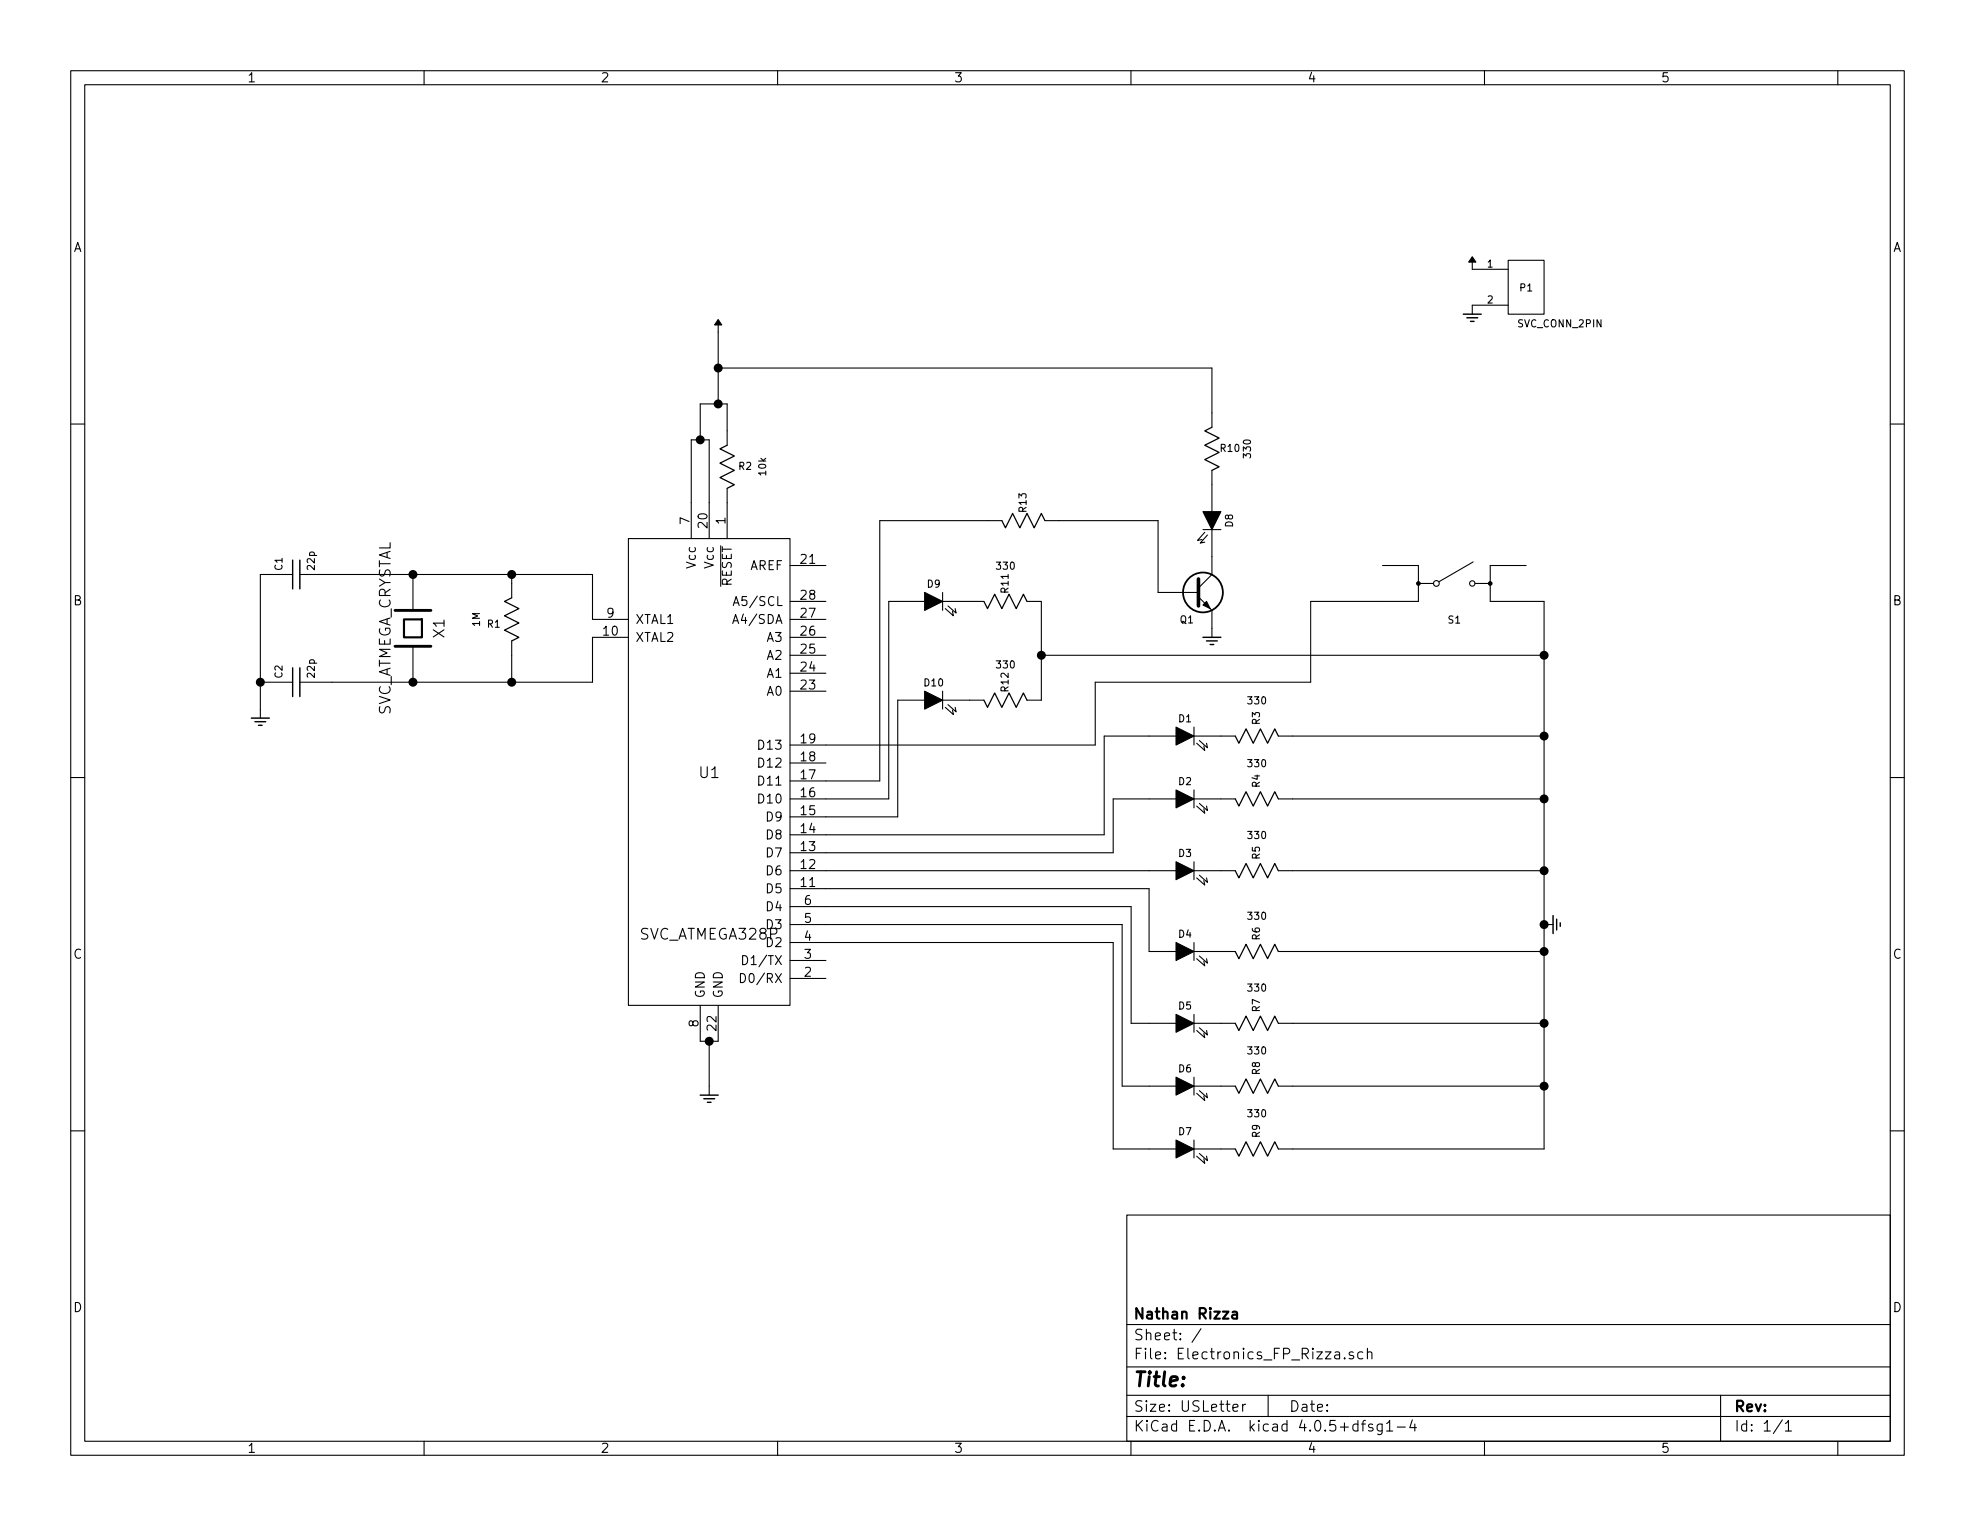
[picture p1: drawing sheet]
EESchema Schematic File Version 2
LIBS:power
LIBS:device
LIBS:transistors
LIBS:conn
LIBS:linear
LIBS:regul
LIBS:74xx
LIBS:cmos4000
LIBS:adc-dac
LIBS:memory
LIBS:xilinx
LIBS:microcontrollers
LIBS:dsp
LIBS:microchip
LIBS:analog_switches
LIBS:motorola
LIBS:texas
LIBS:intel
LIBS:audio
LIBS:interface
LIBS:digital-audio
LIBS:philips
LIBS:display
LIBS:cypress
LIBS:siliconi
LIBS:opto
LIBS:atmel
LIBS:contrib
LIBS:valves
LIBS:svc
LIBS:Electronics_FP_Rizza-cache
EELAYER 25 0
EELAYER END
$Descr USLetter 11000 8500
encoding utf-8
Sheet 1 1
Title ""
Date ""
Rev ""
Comp "Nathan Rizza"
Comment1 ""
Comment2 ""
Comment3 ""
Comment4 ""
$EndDescr
$Comp
L SVC_LED D1
U 1 1
P 6600 4100
F 0 "D1" H 6600 4200 40  0000 C CNN
F 1 "SVC_LED" H 6600 4000 40  0001 C CNN
F 2 "Electronics_Lab_Footprints:SM1206" H 6600 4100 60  0001 C CNN
F 3 "" H 6600 4100 60  0000 C CNN
	1    6600 4100
	1    0    0    -1  
$EndComp
$Comp
L SVC_LED D3
U 1 1
P 6600 4850
F 0 "D3" H 6600 4950 40  0000 C CNN
F 1 "SVC_LED" H 6600 4750 40  0001 C CNN
F 2 "Electronics_Lab_Footprints:SM1206" H 6600 4850 60  0001 C CNN
F 3 "" H 6600 4850 60  0000 C CNN
	1    6600 4850
	1    0    0    -1  
$EndComp
$Comp
L SVC_LED D4
U 1 1
P 6600 5300
F 0 "D4" H 6600 5400 40  0000 C CNN
F 1 "SVC_LED" H 6600 5200 40  0001 C CNN
F 2 "Electronics_Lab_Footprints:SM1206" H 6600 5300 60  0001 C CNN
F 3 "" H 6600 5300 60  0000 C CNN
	1    6600 5300
	1    0    0    -1  
$EndComp
$Comp
L SVC_LED D5
U 1 1
P 6600 5700
F 0 "D5" H 6600 5800 40  0000 C CNN
F 1 "SVC_LED" H 6600 5600 40  0001 C CNN
F 2 "Electronics_Lab_Footprints:SM1206" H 6600 5700 60  0001 C CNN
F 3 "" H 6600 5700 60  0000 C CNN
	1    6600 5700
	1    0    0    -1  
$EndComp
$Comp
L SVC_LED D6
U 1 1
P 6600 6050
F 0 "D6" H 6600 6150 40  0000 C CNN
F 1 "SVC_LED" H 6600 5950 40  0001 C CNN
F 2 "Electronics_Lab_Footprints:SM1206" H 6600 6050 60  0001 C CNN
F 3 "" H 6600 6050 60  0000 C CNN
	1    6600 6050
	1    0    0    -1  
$EndComp
$Comp
L SVC_LED D7
U 1 1
P 6600 6400
F 0 "D7" H 6600 6500 40  0000 C CNN
F 1 "SVC_LED" H 6600 6300 40  0001 C CNN
F 2 "Electronics_Lab_Footprints:SM1206" H 6600 6400 60  0001 C CNN
F 3 "" H 6600 6400 60  0000 C CNN
	1    6600 6400
	1    0    0    -1  
$EndComp
$Comp
L SVC_ATMEGA328P U1
U 1 1
P 3950 4300
F 0 "U1" H 3950 4300 60  0000 C CNN
F 1 "SVC_ATMEGA328P" H 3950 3400 60  0000 C CNN
F 2 "Electronics_Lab_Footprints:SM_DIP28-300" H 3950 3800 60  0001 C CNN
F 3 "" H 3950 3800 60  0001 C CNN
	1    3950 4300
	1    0    0    -1  
$EndComp
$Comp
L SVC_R R3
U 1 1
P 7000 4100
F 0 "R3" H 6900 4100 40  0000 C CNN
F 1 "330" V 6800 4100 40  0000 C CNN
F 2 "Electronics_Lab_Footprints:SM1206" V 6930 4100 30  0001 C CNN
F 3 "" H 7000 4100 30  0000 C CNN
	1    7000 4100
	0    1    1    0   
$EndComp
$Comp
L SVC_BUTTON_SWITCH S1
U 1 1
P 8100 3250
F 0 "S1" H 8100 3050 40  0000 C CNN
F 1 "SVC_BUTTON_SWITCH" H 8100 3450 40  0001 C CNN
F 2 "Electronics_Lab_Footprints:BUTTON-SWITCH-SPST" V 8100 3250 60  0001 C CNN
F 3 "" V 8100 3250 60  0000 C CNN
	1    8100 3250
	1    0    0    -1  
$EndComp
$Comp
L SVC_LED D2
U 1 1
P 6600 4450
F 0 "D2" H 6600 4550 40  0000 C CNN
F 1 "SVC_LED" H 6600 4350 40  0001 C CNN
F 2 "Electronics_Lab_Footprints:SM1206" H 6600 4450 60  0001 C CNN
F 3 "" H 6600 4450 60  0000 C CNN
	1    6600 4450
	1    0    0    -1  
$EndComp
$Comp
L SVC_R R4
U 1 1
P 7000 4450
F 0 "R4" H 6900 4450 40  0000 C CNN
F 1 "330" V 6800 4450 40  0000 C CNN
F 2 "Electronics_Lab_Footprints:SM1206" V 6930 4450 30  0001 C CNN
F 3 "" H 7000 4450 30  0000 C CNN
	1    7000 4450
	0    1    1    0   
$EndComp
$Comp
L SVC_R R5
U 1 1
P 7000 4850
F 0 "R5" H 6900 4850 40  0000 C CNN
F 1 "330" V 6800 4850 40  0000 C CNN
F 2 "Electronics_Lab_Footprints:SM1206" V 6930 4850 30  0001 C CNN
F 3 "" H 7000 4850 30  0000 C CNN
	1    7000 4850
	0    1    1    0   
$EndComp
$Comp
L SVC_R R6
U 1 1
P 7000 5300
F 0 "R6" H 6900 5300 40  0000 C CNN
F 1 "330" V 6800 5300 40  0000 C CNN
F 2 "Electronics_Lab_Footprints:SM1206" V 6930 5300 30  0001 C CNN
F 3 "" H 7000 5300 30  0000 C CNN
	1    7000 5300
	0    1    1    0   
$EndComp
$Comp
L SVC_R R7
U 1 1
P 7000 5700
F 0 "R7" H 6900 5700 40  0000 C CNN
F 1 "330" V 6800 5700 40  0000 C CNN
F 2 "Electronics_Lab_Footprints:SM1206" V 6930 5700 30  0001 C CNN
F 3 "" H 7000 5700 30  0000 C CNN
	1    7000 5700
	0    1    1    0   
$EndComp
$Comp
L SVC_R R8
U 1 1
P 7000 6050
F 0 "R8" H 6900 6050 40  0000 C CNN
F 1 "330" V 6800 6050 40  0000 C CNN
F 2 "Electronics_Lab_Footprints:SM1206" V 6930 6050 30  0001 C CNN
F 3 "" H 7000 6050 30  0000 C CNN
	1    7000 6050
	0    1    1    0   
$EndComp
$Comp
L SVC_R R9
U 1 1
P 7000 6400
F 0 "R9" H 6900 6400 40  0000 C CNN
F 1 "330" V 6800 6400 40  0000 C CNN
F 2 "Electronics_Lab_Footprints:SM1206" V 6930 6400 30  0001 C CNN
F 3 "" H 7000 6400 30  0000 C CNN
	1    7000 6400
	0    1    1    0   
$EndComp
$Comp
L SVC_R R2
U 1 1
P 4050 2600
F 0 "R2" H 3950 2600 40  0000 C CNN
F 1 "10k" V 3850 2600 40  0000 C CNN
F 2 "Electronics_Lab_Footprints:SM1206" V 3980 2600 30  0001 C CNN
F 3 "" H 4050 2600 30  0000 C CNN
	1    4050 2600
	-1   0    0    1   
$EndComp
$Comp
L SVC_GND #GND01
U 1 1
P 3950 6100
F 0 "#GND01" H 4100 6100 40  0001 C CNN
F 1 "SVC_GND" H 3950 6000 40  0001 C CNN
F 2 "" H 3950 6100 60  0000 C CNN
F 3 "" H 3950 6100 60  0000 C CNN
	1    3950 6100
	1    0    0    -1  
$EndComp
$Comp
L SVC_VCC #VCC02
U 1 1
P 4000 1850
F 0 "#VCC02" H 4000 1960 40  0001 C CNN
F 1 "SVC_VCC" H 4200 1900 40  0001 C CNN
F 2 "" H 4000 1850 60  0001 C CNN
F 3 "" H 4000 1850 60  0001 C CNN
	1    4000 1850
	1    0    0    -1  
$EndComp
$Comp
L SVC_C C1
U 1 1
P 1650 3200
F 0 "C1" H 1670 3300 40  0000 L CNN
F 1 "22p" H 1670 3120 40  0000 L CNN
F 2 "Electronics_Lab_Footprints:SM1206" H 1688 3050 30  0001 C CNN
F 3 "" H 1650 3200 60  0000 C CNN
	1    1650 3200
	0    -1   -1   0   
$EndComp
$Comp
L SVC_C C2
U 1 1
P 1650 3800
F 0 "C2" H 1670 3900 40  0000 L CNN
F 1 "22p" H 1670 3720 40  0000 L CNN
F 2 "Electronics_Lab_Footprints:SM1206" H 1688 3650 30  0001 C CNN
F 3 "" H 1650 3800 60  0000 C CNN
	1    1650 3800
	0    -1   -1   0   
$EndComp
$Comp
L SVC_ATMEGA_CRYSTAL X1
U 1 1
P 2300 3500
F 0 "X1" H 2300 3650 60  0000 C CNN
F 1 "SVC_ATMEGA_CRYSTAL" H 2300 3350 60  0000 C CNN
F 2 "Electronics_Lab_Footprints:crystal_16MHz" H 2300 3500 60  0001 C CNN
F 3 "" H 2300 3500 60  0000 C CNN
	1    2300 3500
	0    1    1    0   
$EndComp
$Comp
L SVC_R R1
U 1 1
P 2850 3450
F 0 "R1" H 2750 3450 40  0000 C TNN
F 1 "1M" V 2650 3450 40  0000 C CNN
F 2 "Electronics_Lab_Footprints:SM1206" V 2780 3450 30  0001 C CNN
F 3 "" H 2850 3450 30  0000 C CNN
	1    2850 3450
	1    0    0    -1  
$EndComp
$Comp
L SVC_GND #GND03
U 1 1
P 1450 4000
F 0 "#GND03" H 1600 4000 40  0001 C CNN
F 1 "SVC_GND" H 1450 3900 40  0001 C CNN
F 2 "" H 1450 4000 60  0000 C CNN
F 3 "" H 1450 4000 60  0000 C CNN
	1    1450 4000
	1    0    0    -1  
$EndComp
$Comp
L SVC_CONN_2PIN P1
U 1 1
P 8500 1600
F 0 "P1" H 8500 1600 40  0000 C CNN
F 1 "SVC_CONN_2PIN" H 8450 1400 40  0000 L CNN
F 2 "Electronics_Lab_Footprints:2-PIN-Power" H 8500 1600 60  0001 C CNN
F 3 "" H 8500 1600 60  0001 C CNN
	1    8500 1600
	1    0    0    -1  
$EndComp
$Comp
L SVC_VCC #VCC04
U 1 1
P 8200 1500
F 0 "#VCC04" H 8200 1610 40  0001 C CNN
F 1 "SVC_VCC" H 8400 1550 40  0001 C CNN
F 2 "" H 8200 1500 60  0001 C CNN
F 3 "" H 8200 1500 60  0001 C CNN
	1    8200 1500
	1    0    0    -1  
$EndComp
$Comp
L SVC_GND #GND05
U 1 1
P 8200 1750
F 0 "#GND05" H 8350 1750 40  0001 C CNN
F 1 "SVC_GND" H 8200 1650 40  0001 C CNN
F 2 "" H 8200 1750 60  0000 C CNN
F 3 "" H 8200 1750 60  0000 C CNN
	1    8200 1750
	1    0    0    -1  
$EndComp
$Comp
L SVC_LED D8
U 1 1
P 6750 2900
F 0 "D8" H 6750 3000 40  0000 C CNN
F 1 "SVC_LED" H 6750 2800 40  0001 C CNN
F 2 "Electronics_Lab_Footprints:SM1206" H 6750 2900 60  0001 C CNN
F 3 "" H 6750 2900 60  0000 C CNN
	1    6750 2900
	0    1    1    0   
$EndComp
$Comp
L SVC_LED D9
U 1 1
P 5200 3350
F 0 "D9" H 5200 3450 40  0000 C CNN
F 1 "SVC_LED" H 5200 3250 40  0001 C CNN
F 2 "Electronics_Lab_Footprints:SM1206" H 5200 3350 60  0001 C CNN
F 3 "" H 5200 3350 60  0000 C CNN
	1    5200 3350
	1    0    0    -1  
$EndComp
$Comp
L SVC_LED D10
U 1 1
P 5200 3900
F 0 "D10" H 5200 4000 40  0000 C CNN
F 1 "SVC_LED" H 5200 3800 40  0001 C CNN
F 2 "Electronics_Lab_Footprints:SM1206" H 5200 3900 60  0001 C CNN
F 3 "" H 5200 3900 60  0000 C CNN
	1    5200 3900
	1    0    0    -1  
$EndComp
$Comp
L SVC_R R10
U 1 1
P 6750 2500
F 0 "R10" H 6650 2500 40  0000 C CNN
F 1 "330" V 6550 2500 40  0000 C CNN
F 2 "Electronics_Lab_Footprints:SM1206" V 6680 2500 30  0001 C CNN
F 3 "" H 6750 2500 30  0000 C CNN
	1    6750 2500
	-1   0    0    1   
$EndComp
$Comp
L SVC_R R11
U 1 1
P 5600 3350
F 0 "R11" H 5500 3350 40  0000 C CNN
F 1 "330" V 5400 3350 40  0000 C CNN
F 2 "Electronics_Lab_Footprints:SM1206" V 5530 3350 30  0001 C CNN
F 3 "" H 5600 3350 30  0000 C CNN
	1    5600 3350
	0    1    1    0   
$EndComp
$Comp
L SVC_R R12
U 1 1
P 5600 3900
F 0 "R12" H 5500 3900 40  0000 C CNN
F 1 "330" V 5400 3900 40  0000 C CNN
F 2 "Electronics_Lab_Footprints:SM1206" V 5530 3900 30  0001 C CNN
F 3 "" H 5600 3900 30  0000 C CNN
	1    5600 3900
	0    1    1    0   
$EndComp
Wire Wire Line
	3850 2450 3850 2800
Wire Wire Line
	4600 4150 6100 4150
Wire Wire Line
	8600 3350 8600 6400
Wire Wire Line
	7200 5300 8600 5300
Wire Wire Line
	3950 2450 3950 2800
Wire Wire Line
	3850 2450 3950 2450
Wire Wire Line
	3900 5800 4000 5800
Wire Wire Line
	3950 5800 3950 6050
Connection ~ 3950 5800
Wire Wire Line
	3900 2450 3900 2250
Wire Wire Line
	3900 2250 4050 2250
Wire Wire Line
	4050 2250 4050 2400
Connection ~ 3900 2450
Wire Wire Line
	4000 1850 4000 2250
Connection ~ 4000 2250
Wire Wire Line
	1850 3200 3300 3200
Wire Wire Line
	3300 3200 3300 3450
Connection ~ 2300 3200
Wire Wire Line
	3300 3800 3300 3550
Connection ~ 2300 3800
Wire Wire Line
	2850 3200 2850 3250
Connection ~ 2850 3200
Wire Wire Line
	2850 3650 2850 3800
Connection ~ 2850 3800
Wire Wire Line
	1850 3800 3300 3800
Wire Wire Line
	1450 3200 1450 3950
Connection ~ 1450 3800
Wire Wire Line
	4600 4550 5000 4550
Wire Wire Line
	5000 4550 5000 3900
Wire Wire Line
	4600 4450 4950 4450
Wire Wire Line
	4600 4350 4900 4350
Wire Wire Line
	4900 4350 4900 2900
Wire Wire Line
	4950 4450 4950 3350
Wire Wire Line
	4950 3350 5000 3350
Wire Wire Line
	6400 4100 6150 4100
Wire Wire Line
	6150 4100 6150 4650
Wire Wire Line
	6150 4650 4600 4650
Wire Wire Line
	6400 4450 6200 4450
Wire Wire Line
	6200 4450 6200 4750
Wire Wire Line
	6200 4750 4600 4750
Wire Wire Line
	6400 4850 4600 4850
Wire Wire Line
	4600 4950 6400 4950
Wire Wire Line
	6400 4950 6400 5300
Wire Wire Line
	4600 5050 6300 5050
Wire Wire Line
	6300 5050 6300 5700
Wire Wire Line
	6300 5700 6400 5700
Wire Wire Line
	4600 5150 6250 5150
Wire Wire Line
	6250 5150 6250 6050
Wire Wire Line
	6250 6050 6400 6050
Wire Wire Line
	4600 5250 6200 5250
Wire Wire Line
	6200 5250 6200 6400
Wire Wire Line
	6200 6400 6400 6400
Wire Wire Line
	7200 5700 8600 5700
Wire Wire Line
	8600 6050 7200 6050
Connection ~ 8600 5700
Wire Wire Line
	8600 6400 7200 6400
Connection ~ 8600 6050
Wire Wire Line
	7200 4850 8600 4850
Connection ~ 8600 4850
Wire Wire Line
	7200 4450 8600 4450
Connection ~ 8600 4450
Wire Wire Line
	7200 4100 8600 4100
$Comp
L SVC_GND #GND06
U 1 1
P 8650 5150
F 0 "#GND06" H 8800 5150 40  0001 C CNN
F 1 "SVC_GND" H 8650 5050 40  0001 C CNN
F 2 "" H 8650 5150 60  0000 C CNN
F 3 "" H 8650 5150 60  0000 C CNN
	1    8650 5150
	0    -1   -1   0   
$EndComp
Connection ~ 4000 2050
Connection ~ 8600 5150
Connection ~ 8600 5300
Wire Wire Line
	6100 4150 6100 3800
Wire Wire Line
	6100 3800 7300 3800
Wire Wire Line
	7300 3800 7300 3350
$Comp
L SVC_Q_MMBT3904L Q1
U 1 1
P 6650 3300
F 0 "Q1" H 6650 3151 40  0000 R CNN
F 1 "SVC_Q_MMBT3904L" H 6650 3450 40  0001 R CNN
F 2 "Electronics_Lab_Footprints:SOT23" H 6650 3300 60  0001 C CNN
F 3 "" H 6650 3300 60  0000 C CNN
	1    6650 3300
	1    0    0    -1  
$EndComp
$Comp
L SVC_GND #GND07
U 1 1
P 6750 3550
F 0 "#GND07" H 6900 3550 40  0001 C CNN
F 1 "SVC_GND" H 6750 3450 40  0001 C CNN
F 2 "" H 6750 3550 60  0000 C CNN
F 3 "" H 6750 3550 60  0000 C CNN
	1    6750 3550
	1    0    0    -1  
$EndComp
Wire Wire Line
	6450 2900 6450 3300
Wire Wire Line
	6750 2050 4000 2050
Wire Wire Line
	6750 2300 6750 2050
Wire Wire Line
	5800 3350 5800 3900
Wire Wire Line
	5800 3650 8600 3650
Connection ~ 8600 4100
Connection ~ 5800 3650
Wire Wire Line
	7300 3350 7700 3350
Wire Wire Line
	8500 3350 8600 3350
Connection ~ 8600 3650
Wire Wire Line
	4900 2900 5500 2900
$Comp
L SVC_R R13
U 1 1
P 5700 2900
F 0 "R13" H 5600 2900 40  0000 C CNN
F 1 "SVC_R" V 5500 2900 40  0001 C CNN
F 2 "Electronics_Lab_Footprints:SM1206" V 5630 2900 30  0001 C CNN
F 3 "" H 5700 2900 30  0000 C CNN
	1    5700 2900
	0    1    1    0   
$EndComp
Wire Wire Line
	5900 2900 6450 2900
$EndSCHEMATC
